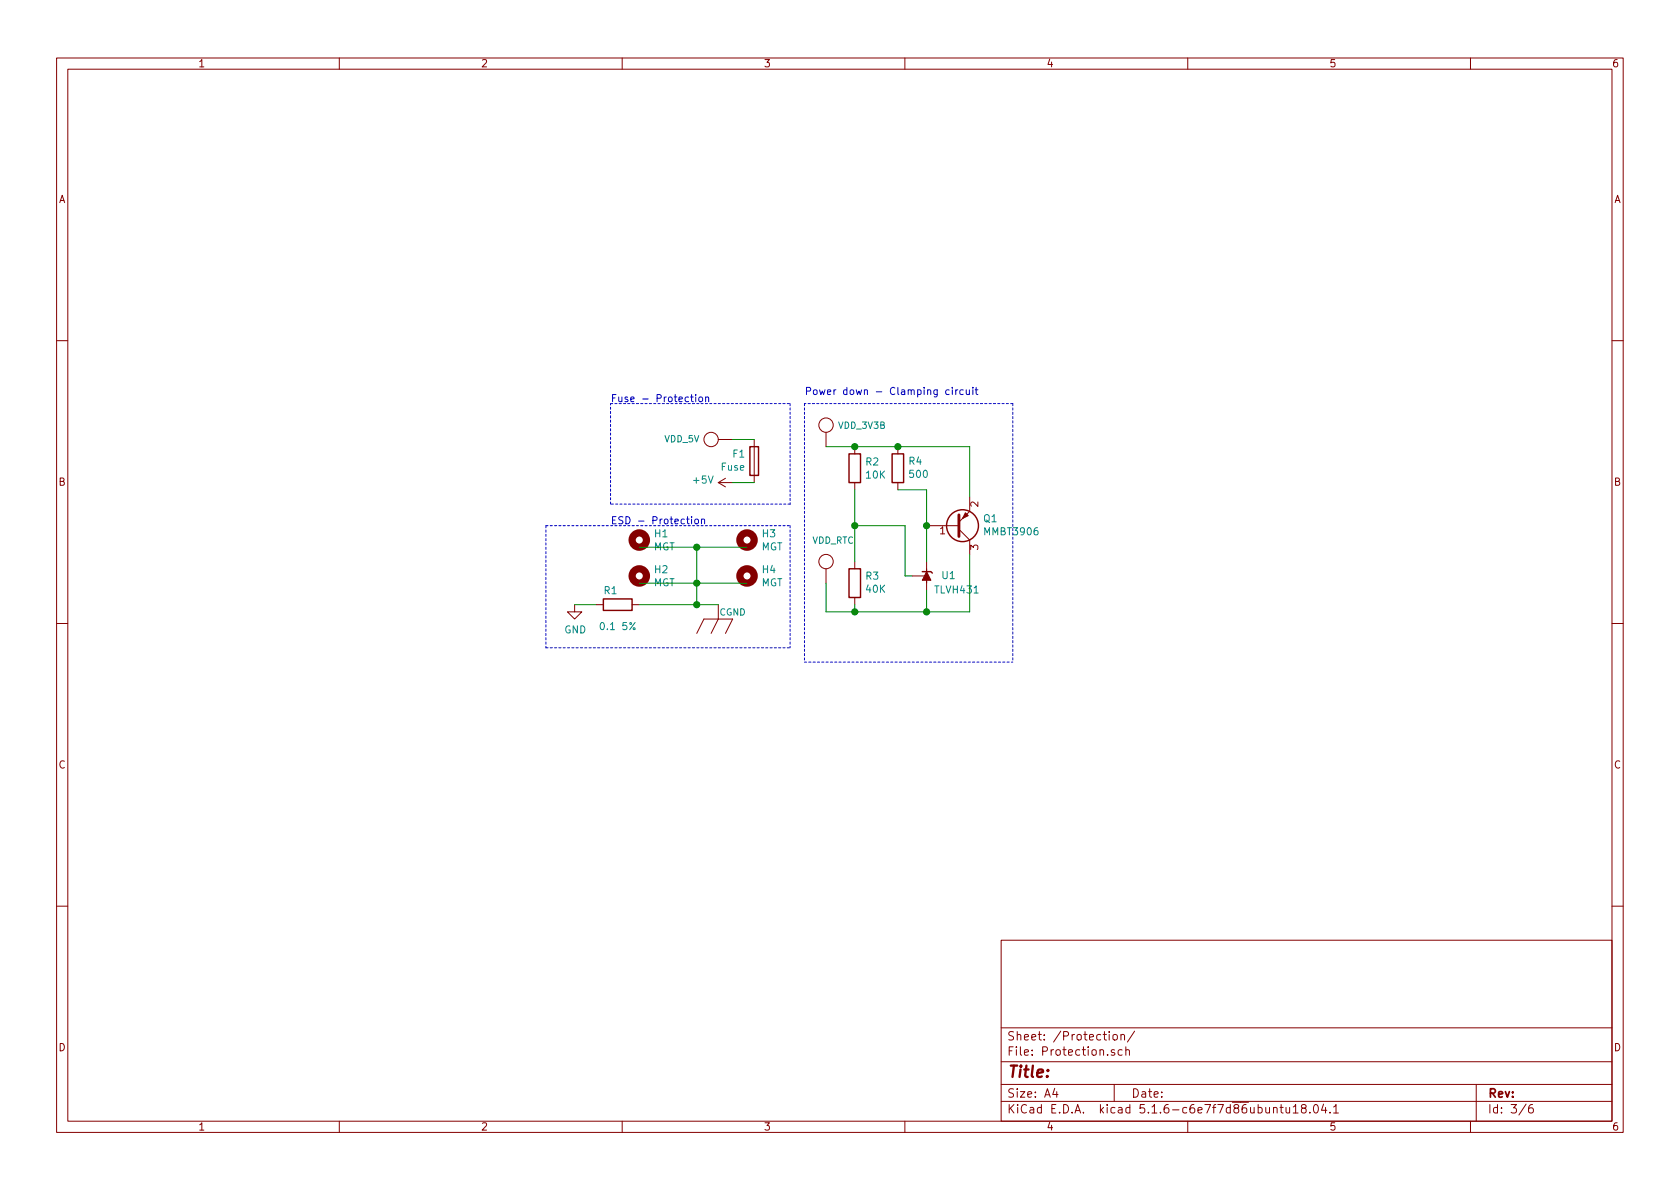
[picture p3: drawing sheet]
EESchema Schematic File Version 4
EELAYER 30 0
EELAYER END
$Descr A4 11693 8268
encoding utf-8
Sheet 3 6
Title ""
Date ""
Rev ""
Comp ""
Comment1 ""
Comment2 ""
Comment3 ""
Comment4 ""
$EndDescr
$Comp
L Device:Fuse F?
U 1 1
P 5250 3200
AR Path="/5FA066D5" Ref="F?"  Part="1" 
AR Path="/5F9E362C/5FA066D5" Ref="F1"  Part="1" 
F 0 "F1" H 5191 3154 50  0000 R CNN
F 1 "Fuse" H 5191 3245 50  0000 R CNN
F 2 "footprints:FUSC6125X279N" V 5180 3200 50  0001 C CNN
F 3 "~" H 5250 3200 50  0001 C CNN
	1    5250 3200
	1    0    0    1   
$EndComp
Wire Notes Line
	4250 2800 5500 2800
Wire Notes Line
	5500 3500 4250 3500
Wire Notes Line
	4250 3500 4250 2800
Text Notes 4250 2800 0    50   ~ 0
Fuse - Protection
Wire Wire Line
	5250 3350 5100 3350
Wire Wire Line
	5250 3050 5100 3050
$Comp
L power:+5V #PWR?
U 1 1
P 5100 3350
AR Path="/5FA066E1" Ref="#PWR?"  Part="1" 
AR Path="/5F9E362C/5FA066E1" Ref="#PWR04"  Part="1" 
F 0 "#PWR04" H 5100 3200 50  0001 C CNN
F 1 "+5V" V 5115 3478 50  0000 L CNN
F 2 "" H 5100 3350 50  0001 C CNN
F 3 "" H 5100 3350 50  0001 C CNN
	1    5100 3350
	0    -1   -1   0   
$EndComp
$Comp
L PocketBeagle:VDD_5V #SUPPLY?
U 1 1
P 5000 3050
AR Path="/5FA066E7" Ref="#SUPPLY?"  Part="1" 
AR Path="/5F9E362C/5FA066E7" Ref="#SUPPLY03"  Part="1" 
F 0 "#SUPPLY03" H 5000 3050 45  0001 L BNN
F 1 "VDD_5V" V 5000 3178 45  0000 L CNN
F 2 "" H 5000 3050 60  0001 C CNN
F 3 "" H 5000 3050 60  0001 C CNN
	1    5000 3050
	0    -1   -1   0   
$EndComp
Wire Notes Line
	7050 2800 5600 2800
Text Notes 5600 2750 0    50   ~ 0
Power down - Clamping circuit
$Comp
L PocketBeagle:VDD_3V3B #SUPPLY?
U 1 1
P 5750 3000
AR Path="/5F0E3947/5FA066EF" Ref="#SUPPLY?"  Part="1" 
AR Path="/5FA066EF" Ref="#SUPPLY?"  Part="1" 
AR Path="/5F9E362C/5FA066EF" Ref="#SUPPLY05"  Part="1" 
F 0 "#SUPPLY05" H 5750 3000 45  0001 L BNN
F 1 "VDD_3V3B" H 6000 3050 45  0000 C CNN
F 2 "" H 5750 3000 60  0001 C CNN
F 3 "" H 5750 3000 60  0001 C CNN
	1    5750 3000
	1    0    0    -1  
$EndComp
$Comp
L Device:R R?
U 1 1
P 6250 3250
AR Path="/5F0E3947/5FA066F5" Ref="R?"  Part="1" 
AR Path="/5FA066F5" Ref="R?"  Part="1" 
AR Path="/5F9E362C/5FA066F5" Ref="R4"  Part="1" 
F 0 "R4" H 6180 3204 50  0000 R CNN
F 1 "500" H 6180 3295 50  0000 R CNN
F 2 "Resistor_SMD:R_0603_1608Metric" V 6180 3250 50  0001 C CNN
F 3 "~" H 6250 3250 50  0001 C CNN
	1    6250 3250
	-1   0    0    1   
$EndComp
Wire Notes Line
	5600 4600 7050 4600
Wire Wire Line
	5750 3100 5950 3100
Connection ~ 5950 3100
Wire Wire Line
	5950 3100 6250 3100
Wire Wire Line
	6250 3100 6750 3100
Connection ~ 6250 3100
$Comp
L Transistor_BJT:MMBT3906 Q?
U 1 1
P 6650 3650
AR Path="/5F0E3947/5FA06701" Ref="Q?"  Part="1" 
AR Path="/5FA06701" Ref="Q?"  Part="1" 
AR Path="/5F9E362C/5FA06701" Ref="Q1"  Part="1" 
F 0 "Q1" H 6841 3604 50  0000 L CNN
F 1 "MMBT3906" H 6841 3695 50  0000 L CNN
F 2 "Package_TO_SOT_SMD:SOT-23" H 6850 3575 50  0001 L CIN
F 3 "https://www.fairchildsemi.com/datasheets/2N/2N3906.pdf" H 6650 3650 50  0001 L CNN
	1    6650 3650
	1    0    0    1   
$EndComp
$Comp
L Reference_Voltage:TL431DBZ U?
U 1 1
P 6450 4000
AR Path="/5F0E3947/5FA06707" Ref="U?"  Part="1" 
AR Path="/5FA06707" Ref="U?"  Part="1" 
AR Path="/5F9E362C/5FA06707" Ref="U1"  Part="1" 
F 0 "U1" V 6450 3900 50  0000 R CNN
F 1 "TLVH431" V 6350 3950 50  0000 R CNN
F 2 "Package_TO_SOT_SMD:SOT-23" H 6450 3850 50  0001 C CIN
F 3 "http://www.ti.com/lit/ds/symlink/tl431.pdf" H 6450 4000 50  0001 C CIN
	1    6450 4000
	0    -1   -1   0   
$EndComp
Wire Wire Line
	5950 3650 5950 3900
Wire Wire Line
	5950 3400 5950 3650
Connection ~ 5950 3650
Wire Wire Line
	5950 3650 6300 3650
Wire Wire Line
	6300 4000 6350 4000
Wire Wire Line
	6450 4100 6450 4250
Wire Wire Line
	6450 4250 5950 4250
Wire Wire Line
	5950 4250 5950 4200
Wire Wire Line
	5950 4250 5750 4250
Wire Wire Line
	5750 4250 5750 4050
Connection ~ 5950 4250
Wire Wire Line
	6750 4250 6450 4250
Connection ~ 6450 4250
$Comp
L PocketBeagle:VDD_RTC #SUPPLY?
U 1 1
P 5750 3950
AR Path="/5F0E3947/5FA0671A" Ref="#SUPPLY?"  Part="1" 
AR Path="/5FA0671A" Ref="#SUPPLY?"  Part="1" 
AR Path="/5F9E362C/5FA0671A" Ref="#SUPPLY06"  Part="1" 
F 0 "#SUPPLY06" H 5750 3950 45  0001 L BNN
F 1 "VDD_RTC" H 5800 4150 45  0000 C CNN
F 2 "" H 5750 3950 60  0001 C CNN
F 3 "" H 5750 3950 60  0001 C CNN
	1    5750 3950
	1    0    0    -1  
$EndComp
Wire Wire Line
	6450 3400 6450 3650
Connection ~ 6450 3650
Wire Notes Line
	7050 2800 7050 4600
Wire Notes Line
	5600 2800 5600 4600
Wire Notes Line
	5500 2800 5500 3500
Wire Wire Line
	6750 3850 6750 4250
Wire Wire Line
	6750 3100 6750 3450
Wire Wire Line
	6300 4000 6300 3650
Wire Wire Line
	6250 3400 6450 3400
Wire Wire Line
	6450 3650 6450 3900
Text Notes 4250 3650 0    50   ~ 0
ESD - Protection
$Comp
L Mechanical:MountingHole H?
U 1 1
P 4450 3750
AR Path="/5FA0672B" Ref="H?"  Part="1" 
AR Path="/5F9E362C/5FA0672B" Ref="H1"  Part="1" 
F 0 "H1" H 4550 3796 50  0000 L CNN
F 1 "MGT" H 4550 3705 50  0000 L CNN
F 2 "MountingHole:MountingHole_3.2mm_M3" H 4450 3750 50  0001 C CNN
F 3 "~" H 4450 3750 50  0001 C CNN
	1    4450 3750
	1    0    0    -1  
$EndComp
$Comp
L Mechanical:MountingHole H?
U 1 1
P 5200 3750
AR Path="/5FA06731" Ref="H?"  Part="1" 
AR Path="/5F9E362C/5FA06731" Ref="H3"  Part="1" 
F 0 "H3" H 5300 3796 50  0000 L CNN
F 1 "MGT" H 5300 3705 50  0000 L CNN
F 2 "MountingHole:MountingHole_3.2mm_M3" H 5200 3750 50  0001 C CNN
F 3 "~" H 5200 3750 50  0001 C CNN
	1    5200 3750
	1    0    0    -1  
$EndComp
$Comp
L Mechanical:MountingHole H?
U 1 1
P 4450 4000
AR Path="/5FA06737" Ref="H?"  Part="1" 
AR Path="/5F9E362C/5FA06737" Ref="H2"  Part="1" 
F 0 "H2" H 4550 4046 50  0000 L CNN
F 1 "MGT" H 4550 3955 50  0000 L CNN
F 2 "MountingHole:MountingHole_3.2mm_M3" H 4450 4000 50  0001 C CNN
F 3 "~" H 4450 4000 50  0001 C CNN
	1    4450 4000
	1    0    0    -1  
$EndComp
$Comp
L Mechanical:MountingHole H?
U 1 1
P 5200 4000
AR Path="/5FA0673D" Ref="H?"  Part="1" 
AR Path="/5F9E362C/5FA0673D" Ref="H4"  Part="1" 
F 0 "H4" H 5300 4046 50  0000 L CNN
F 1 "MGT" H 5300 3955 50  0000 L CNN
F 2 "MountingHole:MountingHole_3.2mm_M3" H 5200 4000 50  0001 C CNN
F 3 "~" H 5200 4000 50  0001 C CNN
	1    5200 4000
	1    0    0    -1  
$EndComp
Wire Wire Line
	4450 4050 4850 4050
Wire Wire Line
	4450 3800 4850 3800
Wire Wire Line
	4850 3800 4850 4050
Wire Wire Line
	5200 3800 4850 3800
Connection ~ 4850 3800
Wire Wire Line
	5200 4050 4850 4050
Connection ~ 4850 4050
$Comp
L PocketBeagle:CGND #SUPPLY?
U 1 1
P 5000 4300
AR Path="/5FA0674A" Ref="#SUPPLY?"  Part="1" 
AR Path="/5F9E362C/5FA0674A" Ref="#SUPPLY04"  Part="1" 
F 0 "#SUPPLY04" H 5000 4300 45  0001 L BNN
F 1 "CGND" H 5100 4350 45  0000 C CNN
F 2 "" H 5000 4300 60  0001 C CNN
F 3 "" H 5000 4300 60  0001 C CNN
	1    5000 4300
	1    0    0    -1  
$EndComp
$Comp
L Device:R R?
U 1 1
P 4300 4200
AR Path="/5FA06750" Ref="R?"  Part="1" 
AR Path="/5F9E362C/5FA06750" Ref="R1"  Part="1" 
F 0 "R1" V 4200 4150 50  0000 C CNN
F 1 "0.1 5%" V 4450 4200 50  0000 C CNN
F 2 "Resistor_SMD:R_0603_1608Metric" V 4230 4200 50  0001 C CNN
F 3 "~" H 4300 4200 50  0001 C CNN
	1    4300 4200
	0    1    1    0   
$EndComp
$Comp
L power:GND #PWR?
U 1 1
P 4000 4200
AR Path="/5FA06756" Ref="#PWR?"  Part="1" 
AR Path="/5F9E362C/5FA06756" Ref="#PWR03"  Part="1" 
F 0 "#PWR03" H 4000 3950 50  0001 C CNN
F 1 "GND" H 4005 4027 50  0000 C CNN
F 2 "" H 4000 4200 50  0001 C CNN
F 3 "" H 4000 4200 50  0001 C CNN
	1    4000 4200
	1    0    0    -1  
$EndComp
Wire Wire Line
	4000 4200 4150 4200
Wire Wire Line
	4450 4200 4850 4200
Wire Wire Line
	4850 4050 4850 4200
Wire Notes Line
	3800 3650 5500 3650
Wire Notes Line
	3800 4500 5500 4500
Wire Notes Line
	3800 3650 3800 4500
Wire Notes Line
	5500 3650 5500 4500
Wire Wire Line
	4850 4200 5000 4200
Connection ~ 4850 4200
$Comp
L Device:R R?
U 1 1
P 5950 3250
AR Path="/5F0E3947/5FA06765" Ref="R?"  Part="1" 
AR Path="/5FA06765" Ref="R?"  Part="1" 
AR Path="/5F9E362C/5FA06765" Ref="R2"  Part="1" 
F 0 "R2" H 6020 3296 50  0000 L CNN
F 1 "10K" H 6020 3205 50  0000 L CNN
F 2 "Resistor_SMD:R_0603_1608Metric" V 5880 3250 50  0001 C CNN
F 3 "~" H 5950 3250 50  0001 C CNN
	1    5950 3250
	1    0    0    -1  
$EndComp
$Comp
L Device:R R?
U 1 1
P 5950 4050
AR Path="/5F0E3947/5FA0676B" Ref="R?"  Part="1" 
AR Path="/5FA0676B" Ref="R?"  Part="1" 
AR Path="/5F9E362C/5FA0676B" Ref="R3"  Part="1" 
F 0 "R3" H 5880 4004 50  0000 R CNN
F 1 "40K" H 5880 4095 50  0000 R CNN
F 2 "Resistor_SMD:R_0603_1608Metric" V 5880 4050 50  0001 C CNN
F 3 "~" H 5950 4050 50  0001 C CNN
	1    5950 4050
	-1   0    0    1   
$EndComp
$EndSCHEMATC
